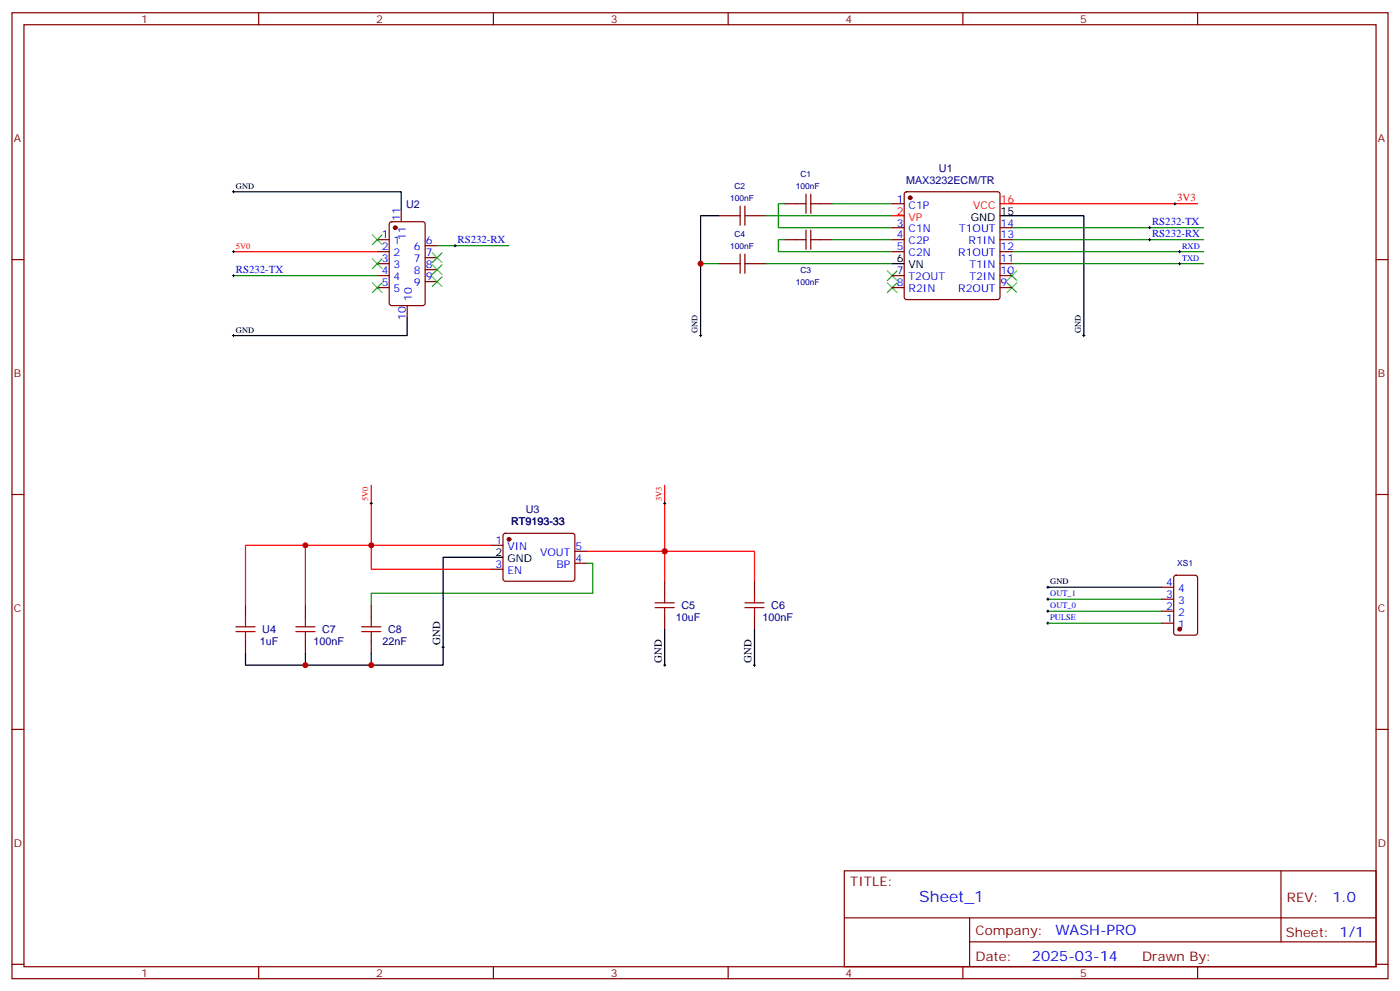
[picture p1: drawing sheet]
<svg xmlns="http://www.w3.org/2000/svg" width="412mm" height="292mm" viewBox="0 0 412 292" stroke-linecap="round" stroke-linejoin="round" font-family="sans-serif">
<g fill="none" stroke="#870000" stroke-width=".35">
<path d="M3.5 3.8h405.4v284.3h-405.4zM7.1 7.3h398.2v277.3h-398.2zM76.2 3.8v3.5M145.3 3.8v3.5M214.5 3.8v3.5M283.6 3.8v3.5M352.8 3.8v3.5M231.1 60h6.3M237.4 57.1v5.7M238.8 57.1v5.7M238.8 60h6.4M262.8 60h3.5"/>
<path d="M266.6 56.7l.5-.3h26.8l.5 .3 .2 .4v30.4l-.3 .5-.4 .2h-26.8l-.5-.2-.3-.5v-30.4zM3.5 76.4h3.6M111.1 70.6h3.6M111.1 74.1h3.6M111.1 77.6h3.6M114.9 65.5l.5-.2h9.1l.7 .4v23.6l-.4 .6-9.4 .1-.7-.5v-23.5zM118.2 61.7v3.6M125.2 72.3h3.6M125.2 75.8h3.6M125.2 79.4h3.6M211.7 77.6h6.3M211.7 63.5h6.3"/>
<path d="M218 60.7v5.6M218 74.8v5.6M219.4 77.6h6.4M219.4 60.7v5.6M219.4 74.8v5.6M219.4 63.5h6.4M231.1 70.6h6.3M237.4 67.7v5.7M238.8 70.6h6.4M238.8 67.7v5.7M262.8 70.6h3.5M262.8 74.1h3.5"/>
<path d="M262.8 67h3.5M294.6 70.6h3.5M294.6 74.1h3.5M294.6 77.6h3.5M294.6 67h3.5M405.3 76.4h3.6M111.1 81.1h3.6M111.1 84.7h3.6M119.9 90v3.5M125.2 82.9h3.6M262.8 81.1h3.5M262.8 84.7h3.5"/>
<path d="M294.6 81.1h3.5M294.6 84.7h3.5M3.5 145.6h3.6M148.4 157.2l.5-.2h20l.4 .7v13l-.7 .4-20-.1-.4-.6v-12.7zM405.3 145.6h3.6M72.3 178.2v3.5M90 178.2v3.5M109.4 178.2v3.5M144.6 160.5h3.6M144.6 167.6h3.6M169.3 165.8h3.6M169.3 162.3h3.6"/>
<path d="M195.8 171.1v3.5M222.2 171.1v3.5M342.2 179.9h3.5M342.2 176.4h3.5M342.2 172.9h3.5M346 169.5l.4-.2h5.7l.6 .5 .1 16.5-.5 .6-5.9 .1-.6-.5-.1-16.5zM72.3 188.7v3.6M90 188.7v3.6M109.4 188.7v3.6M195.8 181.7v3.5M222.2 181.7v3.5M342.2 183.4h3.5"/>
<path d="M3.5 214.7h3.6M405.3 214.7h3.6M248.7 256.3h156.6v28.3h-156.6zM377.3 256.4v20.8M248.7 270.2h156.5M285.6 277.2h119.6M285.6 270.2v14.1M3.5 283.9h3.6M76.2 284.6v3.5M145.3 284.6v3.5M214.5 284.6v3.5M283.6 284.6v3.5"/>
<path d="M352.8 284.6v3.5M405.3 283.9h3.6"/>
</g>
<g fill="#870000" stroke="#870000" stroke-width=".35">
<circle cx="116.4" cy="67" r=".53"/>
<circle cx="268.1" cy="58.2" r=".53"/>
<circle cx="149.9" cy="158.8" r=".53"/>
<circle cx="347.5" cy="185.2" r=".53"/>
</g>
<g fill="none" stroke="#000" stroke-width=".29">
<path d="M68.4 56.4h.7M68.8 56.1v.7M345.7 60h.7M346.1 59.6v.7M68.4 74.1h.7M68.8 73.7v.7M133.7 72.3h.7M134.1 72v.7M338.3 67h.7M338.3 70.6h.7M338.7 66.7v.7M338.7 70.2v.7"/>
<path d="M347.1 74.1h.7M347.1 77.6h.7M347.5 73.7v.7M347.5 77.3v.7M68.4 98.8h.7M68.4 81.1h.7M68.8 80.8v.7M68.8 98.4v.7M206 98.8h.7M206.4 98.4v.7M318.9 98.8h.7M319.3 98.4v.7"/>
<path d="M109 148.2h.7M109.4 147.8v.7M195.4 148.2h.7M195.8 147.8v.7M308.3 172.9h.7M308.3 176.4h.7M308.3 179.9h.7M308.7 172.5v.7M308.7 176v.7M308.7 179.6v.7M130.2 190.5h.7M130.5 190.1v.8"/>
<path d="M195.4 195.8h.7M195.8 195.4v.7M221.9 195.8h.7M222.2 195.4v.7M308.3 183.4h.7M308.7 183.1v.7"/>
</g>
<path d="M294.6 60h58.2M68.8 74.1h42.3M262.8 63.5h3.5M109.4 142.9v24.7h35.2M195.8 142.9v19.4h26.4v8.8M90 160.5h-17.7v17.7M144.6 160.5h-54.6v17.7M172.9 162.3h22.9v8.8" fill="none" stroke="#f00" stroke-width=".35"/>
<path d="M68.8 56.4h49.4v5.3M211.7 63.5h-5.3v35.3M262.8 77.6h3.5M294.6 63.5h24.7v35.3M119.9 93.5v5.3h-51.1M148.2 164h-17.7v31.8h-21.1v-3.5M308.7 172.9h33.5M72.3 192.3v3.5h17.7M90 192.3v3.5h19.4M195.8 185.2v10.6M222.2 185.2v10.6" fill="none" stroke="#000" stroke-width=".35"/>
<g fill="none" stroke="#008700" stroke-width=".35">
<path d="M231.1 60h-1.8v7h33.5M245.2 60h17.6M128.8 72.3h21.1M206.4 77.6h5.3M225.8 77.6h37M225.8 63.5h37M231.1 70.6h-1.8v3.5h33.5M245.2 70.6h17.6M298.1 67h56.4M298.1 70.6h56.4M298.1 77.6h56.4M298.1 74.1h56.4"/>
<path d="M68.8 81.1h42.3M172.9 165.8h1.7v8.8h-65.2v3.6M308.7 176.4h33.5M308.7 179.9h33.5M308.7 183.4h33.5"/>
</g>
<g fill="none" stroke="#3c3" stroke-width=".35">
<path d="M109.7 76.2l2.8 2.8M109.7 69.1l2.8 2.9M112.5 76.2l-2.8 2.8M112.5 69.1l-2.8 2.9M127.4 74.4l2.8 2.9M127.4 78l2.8 2.8M130.2 74.4l-2.8 2.9M130.2 78l-2.8 2.8M261.4 79.7l2.8 2.8M264.2 79.7l-2.8 2.8M296.7 79.7l2.8 2.8M299.5 79.7l-2.8 2.8"/>
<path d="M109.7 83.3l2.8 2.8M112.5 83.3l-2.8 2.8M127.4 81.5l2.8 2.8M130.2 81.5l-2.8 2.8M261.4 83.3l2.8 2.8M264.2 83.3l-2.8 2.8M296.7 83.3l2.8 2.8M299.5 83.3l-2.8 2.8"/>
</g>
<g fill="none" stroke="#a10000" stroke-width=".35">
<path d="M193 177.4h5.6M193 178.9h5.6M195.8 174.6v2.8M195.8 178.9v2.8M219.4 177.4h5.7M219.4 178.9h5.7M222.2 174.6v2.8M222.2 178.9v2.8M69.5 184.5h5.6M69.5 185.9h5.6M72.3 181.7v2.8M72.3 185.9v2.8"/>
<path d="M87.1 184.5h5.7M87.1 185.9h5.7M90 181.7v2.8M90 185.9v2.8M106.5 184.5h5.7M106.5 185.9h5.7M109.4 181.7v2.8M109.4 185.9v2.8"/>
</g>
<g fill="#c00">
<circle cx="206.4" cy="77.6" r=".88"/>
<circle cx="195.8" cy="162.3" r=".88"/>
<circle cx="90" cy="160.5" r=".88"/>
<circle cx="109.4" cy="195.8" r=".88"/>
<circle cx="90" cy="195.8" r=".88"/>
<circle cx="109.4" cy="160.5" r=".88"/>
</g>
<text font-size="4.6" fill="#00f" x="270.8" y="265.4">Sheet_1</text>
<g font-size="4.2" fill="#00f">
<text x="392.5" y="265.6">1.0</text>
<text x="310.9" y="275.2">WASH-PRO</text>
<text x="304" y="283">2025-03-14</text>
</g>
<g font-size="3.9" fill="#800">
<text x="250.5" y="260.9">TITLE:</text>
<text x="379.1" y="265.6">REV:</text>
<text x="287.4" y="275.1">Company:</text>
<text x="378.7" y="275.7">Sheet: 1/1</text>
<text x="287.4" y="282.8">Date:</text>
<text x="336.4" y="282.9">Drawn By:</text>
</g>
<g font-size="3.2" fill="#800">
<text x="41.6" y="6.8">1</text>
<text x="110.8" y="6.8">2</text>
<text x="179.9" y="6.8">3</text>
<text x="249.1" y="6.8">4</text>
<text x="318.2" y="6.8">5</text>
<text x="4.1" y="41.9">A</text>
<text x="405.9" y="41.9">A</text>
<text x="4.1" y="111">B</text>
<text x="405.9" y="111">B</text>
<text x="4.1" y="180.1">C</text>
<text x="405.9" y="180.1">C</text>
<text x="4.1" y="249.3">D</text>
<text x="405.9" y="249.3">D</text>
<text x="41.6" y="287.6">1</text>
<text x="110.8" y="287.6">2</text>
<text x="179.9" y="287.6">3</text>
<text x="249.1" y="287.6">4</text>
<text x="318.2" y="287.6">5</text>
</g>
<g font-size="3.2" fill="#000080">
<text x="276.6" y="50.5">U1</text>
<text x="266.9" y="54">MAX3232ECM/TR</text>
<text x="119.6" y="61.1">U2</text>
<text x="150.5" y="154.6">RT9193-33</text>
<text x="154.9" y="151.1">U3</text>
<text x="200.7" y="179.3">C5</text>
<text x="227.2" y="179.3">C6</text>
<text x="199.1" y="182.8">10uF</text>
<text x="224.6" y="182.8">100nF</text>
<text x="76.5" y="189.9">1uF</text>
<text x="77.3" y="186.3">U4</text>
<text x="92.3" y="189.9">100nF</text>
<text x="94.9" y="186.4">C7</text>
<text x="112.7" y="189.9">22nF</text>
<text x="114.3" y="186.4">C8</text>
</g>
<g font-size="3.2" fill="#00f">
<text x="264.2" y="59.6">1</text>
<text x="117.8" y="65.1" transform="rotate(-90 117.8 65.1)">11</text>
<text x="267.7" y="61.4">C1P</text>
<text x="112.5" y="70.2">1</text>
<text x="116" y="72">1</text>
<text x="119.6" y="70.6" transform="rotate(-90 119.6 70.6)">11</text>
<text x="125.4" y="72">6</text>
<text x="134.8" y="71.4">RS232-RX</text>
<text x="264.2" y="70.2">4</text>
<text x="264.2" y="66.7">3</text>
<text x="267.7" y="72">C2P</text>
<text x="267.7" y="68.4">C1N</text>
<text x="282.5" y="68.4">T1OUT</text>
<text x="285.3" y="72">R1IN</text>
<text x="294.7" y="66.7">14</text>
<text x="294.7" y="70.2">13</text>
<text x="339.4" y="66.1">RS232-TX</text>
<text x="339.4" y="69.7">RS232-RX</text>
<text x="112.5" y="73.7">2</text>
<text x="112.5" y="77.3">3</text>
<text x="116" y="75.5">2</text>
<text x="121.9" y="73.7">6</text>
<text x="121.9" y="77.3">7</text>
<text x="125.4" y="75.5">7</text>
<text x="264.2" y="73.7">5</text>
<text x="267.7" y="75.5">C2N</text>
<text x="282.3" y="75.5">R1OUT</text>
<text x="294.7" y="73.7">12</text>
<text x="294.7" y="77.3">11</text>
<text x="69.5" y="80.3">RS232-TX</text>
<text x="112.5" y="80.8">4</text>
<text x="116" y="79">3</text>
<text x="116" y="82.5">4</text>
<text x="121.9" y="80.8">8</text>
<text x="125.4" y="79">8</text>
<text x="125.4" y="82.5">9</text>
<text x="264.2" y="80.8">7</text>
<text x="267.7" y="82.5">T2OUT</text>
<text x="285.6" y="79">T1IN</text>
<text x="285.6" y="82.5">T2IN</text>
<text x="294.7" y="80.8">10</text>
<text x="112.5" y="84.3">5</text>
<text x="116" y="86.1">5</text>
<text x="121.4" y="88.7" transform="rotate(-90 121.4 88.7)">10</text>
<text x="121.9" y="84.3">9</text>
<text x="264.2" y="84.3">8</text>
<text x="267.7" y="86.1">R2IN</text>
<text x="282.3" y="86.1">R2OUT</text>
<text x="294.7" y="84.3">9</text>
<text x="119.6" y="94.2" transform="rotate(-90 119.6 94.2)">10</text>
<text x="146" y="160.2">1</text>
<text x="149.5" y="161.9">VIN</text>
<text x="169.5" y="161.9">5</text>
<text x="146" y="167.2">3</text>
<text x="159.1" y="163.7">VOUT</text>
<text x="163.9" y="167.2">BP</text>
<text x="169.5" y="165.5">4</text>
<text x="149.5" y="169">EN</text>
<text x="343.5" y="172.5">4</text>
<text x="343.5" y="179.6">2</text>
<text x="343.5" y="176">3</text>
<text x="347" y="177.8">3</text>
<text x="347" y="174.3">4</text>
<text x="343.5" y="183.1">1</text>
<text x="347" y="184.9">1</text>
<text x="347" y="181.3">2</text>
</g>
<g font-size="3.2" fill="#f00">
<text x="294.7" y="59.6">16</text>
<text x="346.8" y="59.1">3V3</text>
<text x="264.2" y="63.1">2</text>
<text x="267.7" y="64.9">VP</text>
<text x="286.7" y="61.4">VCC</text>
</g>
<g font-size="3.2">
<text x="286" y="64.9">GND</text>
<text x="294.7" y="63.1">15</text>
<text x="264.2" y="77.3">6</text>
<text x="267.7" y="79">VN</text>
<text x="146" y="163.7">2</text>
<text x="149.5" y="165.5">GND</text>
<text x="129.6" y="189.8" transform="rotate(-90 129.6 189.8)">GND</text>
<text x="194.9" y="195.1" transform="rotate(-90 194.9 195.1)">GND</text>
<text x="221.4" y="195.1" transform="rotate(-90 221.4 195.1)">GND</text>
</g>
<g font-size="2.5" fill="#000080">
<text x="235.8" y="52.1">C1</text>
<text x="215.1" y="59.1">100nF</text>
<text x="216.4" y="55.6">C2</text>
<text x="234.5" y="55.6">100nF</text>
<text x="216.4" y="69.7">C4</text>
<text x="215.1" y="73.2">100nF</text>
<text x="234.5" y="83.8">100nF</text>
<text x="235.8" y="80.3">C3</text>
<text x="346.8" y="166.7">XS1</text>
</g>
<g font-size="2.5">
<text x="69.5" y="55.6">GND</text>
<text x="69.5" y="97.9">GND</text>
<text x="205.5" y="98.1" transform="rotate(-90 205.5 98.1)">GND</text>
<text x="318.4" y="98.1" transform="rotate(-90 318.4 98.1)">GND</text>
<text x="309.4" y="172">GND</text>
</g>
<g font-size="2.5" fill="#f00">
<text x="69.5" y="73.2">5V0</text>
<text x="108.5" y="147.5" transform="rotate(-90 108.5 147.5)">5V0</text>
<text x="194.9" y="147.5" transform="rotate(-90 194.9 147.5)">3V3</text>
</g>
<g font-size="2.5" fill="#00f">
<text x="348.2" y="76.7">TXD</text>
<text x="348.2" y="73.2">RXD</text>
<text x="309.4" y="175.5">OUT_1</text>
<text x="309.4" y="179">OUT_0</text>
<text x="309.4" y="182.6">PULSE</text>
</g>
</svg>
